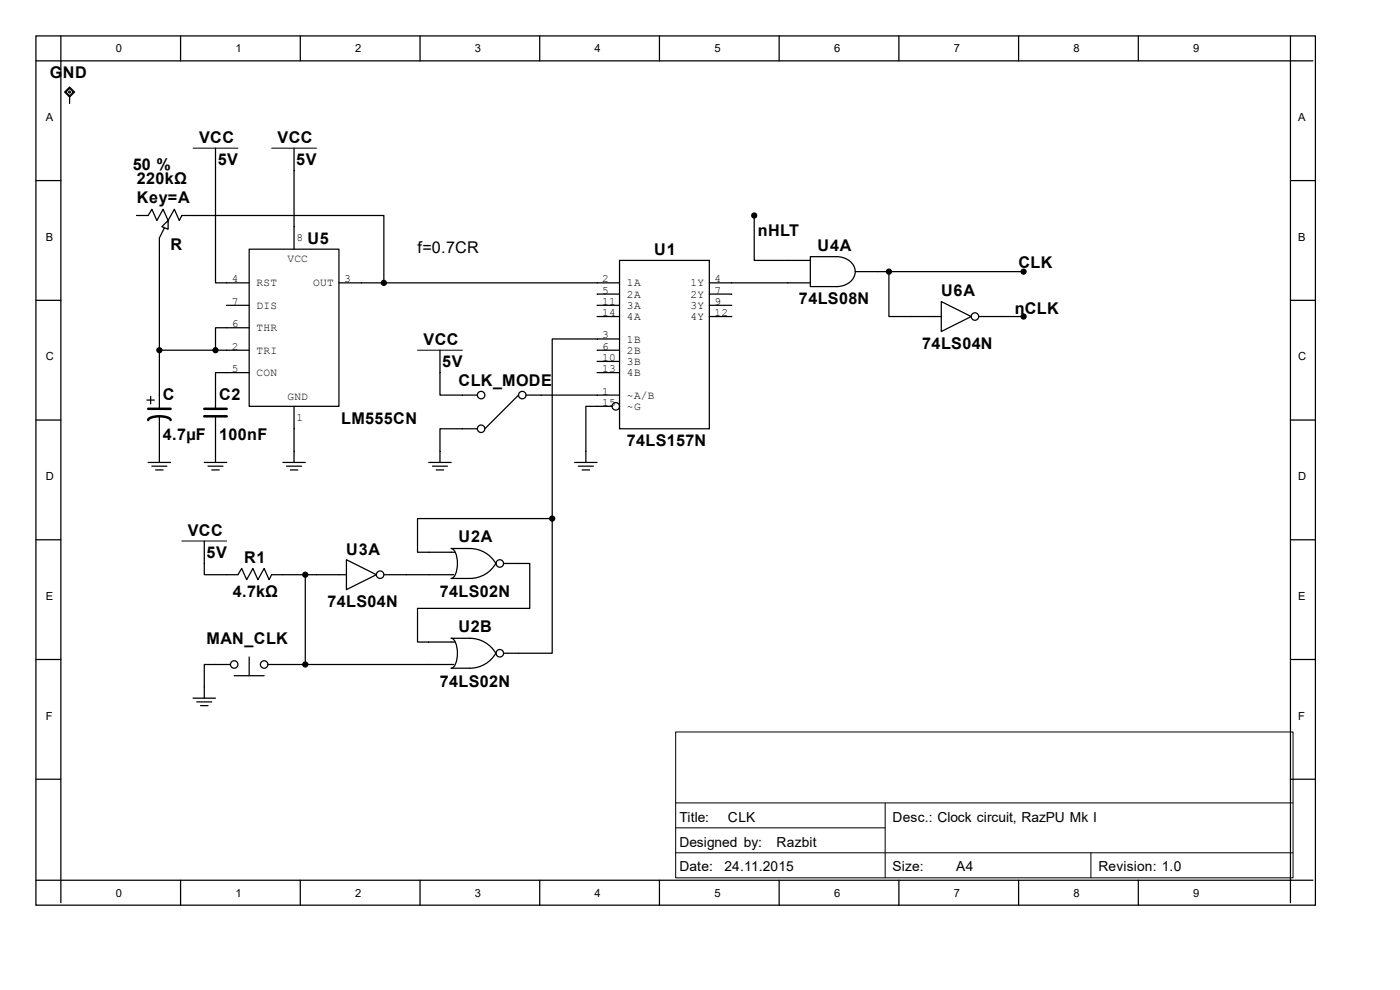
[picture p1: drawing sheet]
<svg xmlns="http://www.w3.org/2000/svg" width="297mm" height="210mm" viewBox="0 0 297 210" stroke-linecap="round" stroke-linejoin="round" font-family="sans-serif">
<g fill="none" stroke="#000" stroke-width=".26">
<path d="M7.6 7.6h271.5v184.4h-271.5zM7.6 12.9h270.9M12.9 7.6v183.9M38.3 7.6v5.3M63.7 7.6v5.3M89.1 7.6v5.3M114.5 7.6v5.3M139.9 7.6v5.3M165.3 7.6v5.3M190.7 7.6v5.3M216.1 7.6v5.3M241.5 7.6v5.3"/>
<path d="M273.8 7.6v183.9M7.6 38.3h5.3M45.7 31.4v28.6h7.2M62.4 31.4v21.5M273.8 38.3h5.3M35.7 46.8l-1.9 3.7M52.9 52.9h19v33.3h-19zM131.4 55.2h19.1v35.8h-19.1zM160 45.7v9.5h11.9M171.9 54.4h5.6a3.6 3.6 0 0 1 3.9 3.2 3.6 3.6 0 0 1-3.9 3.2h-5.6zM181.4 57.6h4.8M7.6 63.7h5.3"/>
<path d="M48.1 64.8h4.8M52.9 79.1h-7.2v7.6M52.9 69.5h-7.2v4.8h7.2M71.9 60h4.8M93.3 74.3v9.5h8M126.7 60h4.7M126.7 64.8h4.7M126.7 79.1h4.7M126.7 74.3h4.7M126.7 62.4h4.7M126.7 67.1h4.7M126.7 76.7h4.7"/>
<path d="M131.4 71.9h-14.3v38.1M150.5 60h21.4M150.5 64.8h4.7M150.5 62.4h4.7M150.5 67.1h4.7M273.8 63.7h5.3M7.6 89.1h5.3M31.2 84.9h1.6M31.4 98.1h4.8M32 84.1v1.6M32.2 98.9h3.2M33 99.7h1.6"/>
<path d="M33.8 81.4v5.3M33.8 88.3v9.8M43.3 98.1h4.8M44.1 98.9h3.2M44.9 99.7h1.6M45.7 88.3v9.8M60 98.1h4.8M60.8 98.9h3.2M61.6 99.7h1.6M62.4 86.2v11.9M91 98.1h4.7M91.8 98.9h3.1"/>
<path d="M92.5 99.7h1.6M101.3 91h-8v7.1M110 83.8l-7.1 7.2M111.6 83.8h19.8M121.9 98.1h4.8M122.7 98.9h3.2M123.5 99.7h1.6M129.8 86.2h-5.5v11.9M273.8 89.1h5.3M7.6 114.5h5.3M43.3 114.8v7.1h7.2l.8-1.3 1 2.4 1.4-2.4 1 2.4 1.3-2.4 1.1 2.4 .5-1.1h15.9M73.5 118.7l6.3 3.2-6.3 3.2z"/>
<path d="M105.3 119.4a6.3 6.3 0 0 1-5.6 3.3h-4a2.4 2.4 0 0 0 1.3-2.4l-.1-2.2a2.05 2.05 0 0 0-1.2-1.7 12.9 12.9 0 0 1 6.4 .5 6.3 6.3 0 0 1 3.1 2.7M106.8 119.5h5.6v9.6h-23.8v7.1h7.9M117.1 110h-28.5v7.2h7.9M117.1 110v28.6h-10.3M273.8 114.5h5.3M7.6 139.9h5.3M52.9 139.4v3.9M64.8 121.9v19.1M81.4 121.9h14.8M105.3 138.5a6.3 6.3 0 0 1-5.6 3.3h-4a2.4 2.4 0 0 0 1.3-2.5l-.1-2.1a2.05 2.05 0 0 0-1.2-1.8 12.9 12.9 0 0 1 6.4 .5 6.3 6.3 0 0 1 3.1 2.7M273.8 139.9h5.3M41 148.1h4.7"/>
<path d="M41.7 148.9h3.2M42.5 149.7h1.6M48.9 141h-5.6v7.1M49.7 143.3h6.3M56.8 141h39.4M7.6 165.3h5.3M273.8 165.3h5.3M7.6 186.7h270.9M38.3 186.7v5.3M63.7 186.7v5.3M89.1 186.7v5.3M114.5 186.7v5.3"/>
<path d="M139.9 186.7v5.3M165.3 186.7v5.3M190.7 186.7v5.3M216.1 186.7v5.3M241.5 186.7v5.3"/>
<circle cx="102.1" cy="83.8" r=".79"/>
<circle cx="102.1" cy="91" r=".79"/>
<circle cx="110.8" cy="83.8" r=".79"/>
<circle cx="130.6" cy="86.2" r=".79"/>
<circle cx="106" cy="119.5" r=".79"/>
<circle cx="80.6" cy="121.9" r=".79"/>
<circle cx="106" cy="138.6" r=".79"/>
<circle cx="49.7" cy="141" r=".79"/>
<circle cx="56" cy="141" r=".79"/>
</g>
<g fill="#000" stroke="#000" stroke-width=".26">
<circle cx="160" cy="45.7" r=".53"/>
<circle cx="217.2" cy="57.6" r=".53"/>
<circle cx="45.7" cy="74.3" r=".53"/>
<circle cx="117.1" cy="110" r=".53"/>
<circle cx="64.8" cy="121.9" r=".53"/>
<circle cx="64.8" cy="141" r=".53"/>
</g>
<path d="M31.4 89.1a2.44 2.44 0 0 1 2.4-.8l1.2 .1a1.27 1.27 0 0 1 1.2 .7M31.4 86.7h4.8M43.3 86.7h4.8M43.3 88.3h4.8" fill="none" stroke="#000" stroke-width=".53"/>
<path d="M41 31.4h9.5M57.6 31.4h9.5M88.6 74.3h9.5M38.6 114.8h9.5M143.3 155.3h131v30.9h-131zM143.3 170.3h131M143.3 175.6h44.5M187.8 170.3v15.9M143.3 180.9h131M231.4 180.9v5.3" fill="none" stroke="#000" stroke-width=".21"/>
<path d="M34.3 48.1l1.4-1.3v1.8z" fill="#fff" stroke="#000" stroke-width=".26"/>
<g fill="none" stroke="#000" stroke-width=".26">
<path d="M29 45.7h2.4l.8-1.3 1.1 2.4 1.3-2.4 1.1 2.4 1.3-2.4 1 2.4 .6-1.1h42.8v14.3M33.8 50.5v30.9M186.2 57.6h31M188.6 57.6v9.5h11.1M33.8 74.3h11.9M76.7 60h50M199.7 64l6.3 3.1-6.3 3.2zM207.6 67.1h9.6"/>
<circle cx="206.8" cy="67.1" r=".79"/>
</g>
<g fill="#000" stroke="#000" stroke-width=".26">
<circle cx="188.6" cy="57.6" r=".53"/>
<circle cx="33.8" cy="74.3" r=".53"/>
<circle cx="81.4" cy="60" r=".53"/>
<circle cx="217.2" cy="67.1" r=".53"/>
</g>
<path d="M13.7 19.5l1.1-1 1 1-1 1.1z" fill-rule="evenodd" fill="#fff" stroke="#000" stroke-width=".26"/>
<path d="M14 19.5l.8-.8 .8 .8-.8 .8zM14.8 20.6v1.3" fill="none" stroke="#000" stroke-width=".26"/>
<path d="M14.5 19.5l.3-.2 .2 .2-.2 .3z" fill="none" stroke="#000" stroke-width=".21"/>
<g font-size="3.4">
<text x="10.6" y="16.6">GND</text>
<text x="42.2" y="30.3">VCC</text>
<text x="46.2" y="35.1">5V</text>
<text x="58.9" y="30.3">VCC</text>
<text x="62.9" y="35.1">5V</text>
<text x="28.2" y="36.2">50 %</text>
<text x="29" y="39.1">220kΩ</text>
<text x="29" y="43">Key=A</text>
<text x="36.2" y="53.1">R</text>
<text x="65.2" y="51.8">U5</text>
<text x="88.6" y="53.6">f=0.7CR</text>
<text x="160.7" y="50.2">nHLT</text>
<text x="173.4" y="53.3">U4A</text>
<text x="138.8" y="54.1">U1</text>
<text x="216.1" y="56.8">CLK</text>
<text x="169.5" y="64.5">74LS08N</text>
<text x="199.6" y="62.9">U6A</text>
<text x="215.3" y="66.6">nCLK</text>
<text x="89.9" y="73.2">VCC</text>
<text x="93.8" y="77.9">5V</text>
<text x="195.7" y="74">74LS04N</text>
<text x="97.3" y="81.9">CLK_MODE</text>
<text x="34.5" y="84.8">C</text>
<text x="46.5" y="84.8">C2</text>
<text x="72.4" y="89.9">LM555CN</text>
<text x="34.5" y="93.3">4.7µF</text>
<text x="46.5" y="93.3">100nF</text>
<text x="133" y="94.6">74LS157N</text>
<text x="39.8" y="113.7">VCC</text>
<text x="43.8" y="118.4">5V</text>
<text x="51.8" y="119.5">R1</text>
<text x="73.4" y="117.6">U3A</text>
<text x="97.3" y="115">U2A</text>
<text x="49.4" y="126.6">4.7kΩ</text>
<text x="69.5" y="128.7">74LS04N</text>
<text x="93.3" y="126.6">74LS02N</text>
<text x="43.8" y="136.7">MAN_CLK</text>
<text x="97.3" y="134">U2B</text>
<text x="93.3" y="145.7">74LS02N</text>
</g>
<g font-size="2.9">
<text x="144.1" y="174.3">Title:</text>
<text x="144.1" y="179.6">Designed by:</text>
<text x="154.4" y="174.3">CLK</text>
<text x="164.8" y="179.6">Razbit</text>
<text x="189.4" y="174.3">Desc.: Clock circuit, RazPU Mk I</text>
<text x="144.1" y="184.9">Date:</text>
<text x="153.7" y="184.9">24.11.2015</text>
<text x="189.4" y="184.9">Size:</text>
<text x="202.9" y="184.9">A4</text>
<text x="233" y="184.9">Revision: 1.0</text>
</g>
<g font-size="2.4">
<text x="24.6" y="11.1">0</text>
<text x="50" y="11.1">1</text>
<text x="75.4" y="11.1">2</text>
<text x="100.8" y="11.1">3</text>
<text x="126.2" y="11.1">4</text>
<text x="151.6" y="11.1">5</text>
<text x="177" y="11.1">6</text>
<text x="202.4" y="11.1">7</text>
<text x="227.8" y="11.1">8</text>
<text x="253.2" y="11.1">9</text>
<text x="9.7" y="25.7">A</text>
<text x="275.4" y="25.7">A</text>
<text x="9.7" y="51.1">B</text>
<text x="62.9" y="51.1">8</text>
<text x="275.4" y="51.1">B</text>
<text x="49.1" y="59.9">4</text>
<text x="61" y="55.6">VCC</text>
<text x="73" y="59.9">3</text>
<text x="127.7" y="59.9">2</text>
<text x="151.6" y="59.9">4</text>
<text x="49.1" y="64.6">7</text>
<text x="54.4" y="65.5">DIS</text>
<text x="54.4" y="60.7">RST</text>
<text x="66.4" y="60.7">OUT</text>
<text x="127.7" y="62.3">5</text>
<text x="127.7" y="64.6">11</text>
<text x="133" y="60.7">1A</text>
<text x="133" y="63.2">2A</text>
<text x="133" y="65.5">3A</text>
<text x="146.5" y="60.7">1Y</text>
<text x="146.5" y="63.2">2Y</text>
<text x="146.5" y="65.5">3Y</text>
<text x="151.6" y="62.3">7</text>
<text x="151.6" y="64.6">9</text>
<text x="49.1" y="69.4">6</text>
<text x="54.4" y="70.3">THR</text>
<text x="127.7" y="71.8">3</text>
<text x="127.7" y="67">14</text>
<text x="133" y="67.9">4A</text>
<text x="146.5" y="67.9">4Y</text>
<text x="151.6" y="67">12</text>
<text x="9.7" y="76.5">C</text>
<text x="49.1" y="74.2">2</text>
<text x="54.4" y="75.1">TRI</text>
<text x="127.7" y="74.2">6</text>
<text x="127.7" y="76.5">10</text>
<text x="133" y="72.7">1B</text>
<text x="133" y="75.1">2B</text>
<text x="133" y="77.4">3B</text>
<text x="275.4" y="76.5">C</text>
<text x="49.1" y="78.9">5</text>
<text x="54.4" y="79.8">CON</text>
<text x="127.7" y="78.9">13</text>
<text x="127.7" y="83.7">1</text>
<text x="133" y="79.8">4B</text>
<text x="61" y="84.9">GND</text>
<text x="62.9" y="89.2">1</text>
<text x="127.7" y="86.1">15</text>
<text x="133" y="84.6">~A/B</text>
<text x="133" y="87">~G</text>
<text x="9.7" y="101.9">D</text>
<text x="275.4" y="101.9">D</text>
<text x="9.7" y="127.3">E</text>
<text x="275.4" y="127.3">E</text>
<text x="9.7" y="152.7">F</text>
<text x="275.4" y="152.7">F</text>
<text x="24.6" y="190.2">0</text>
<text x="50" y="190.2">1</text>
<text x="75.4" y="190.2">2</text>
<text x="100.8" y="190.2">3</text>
<text x="126.2" y="190.2">4</text>
<text x="151.6" y="190.2">5</text>
<text x="177" y="190.2">6</text>
<text x="202.4" y="190.2">7</text>
<text x="227.8" y="190.2">8</text>
<text x="253.2" y="190.2">9</text>
</g>
</svg>
